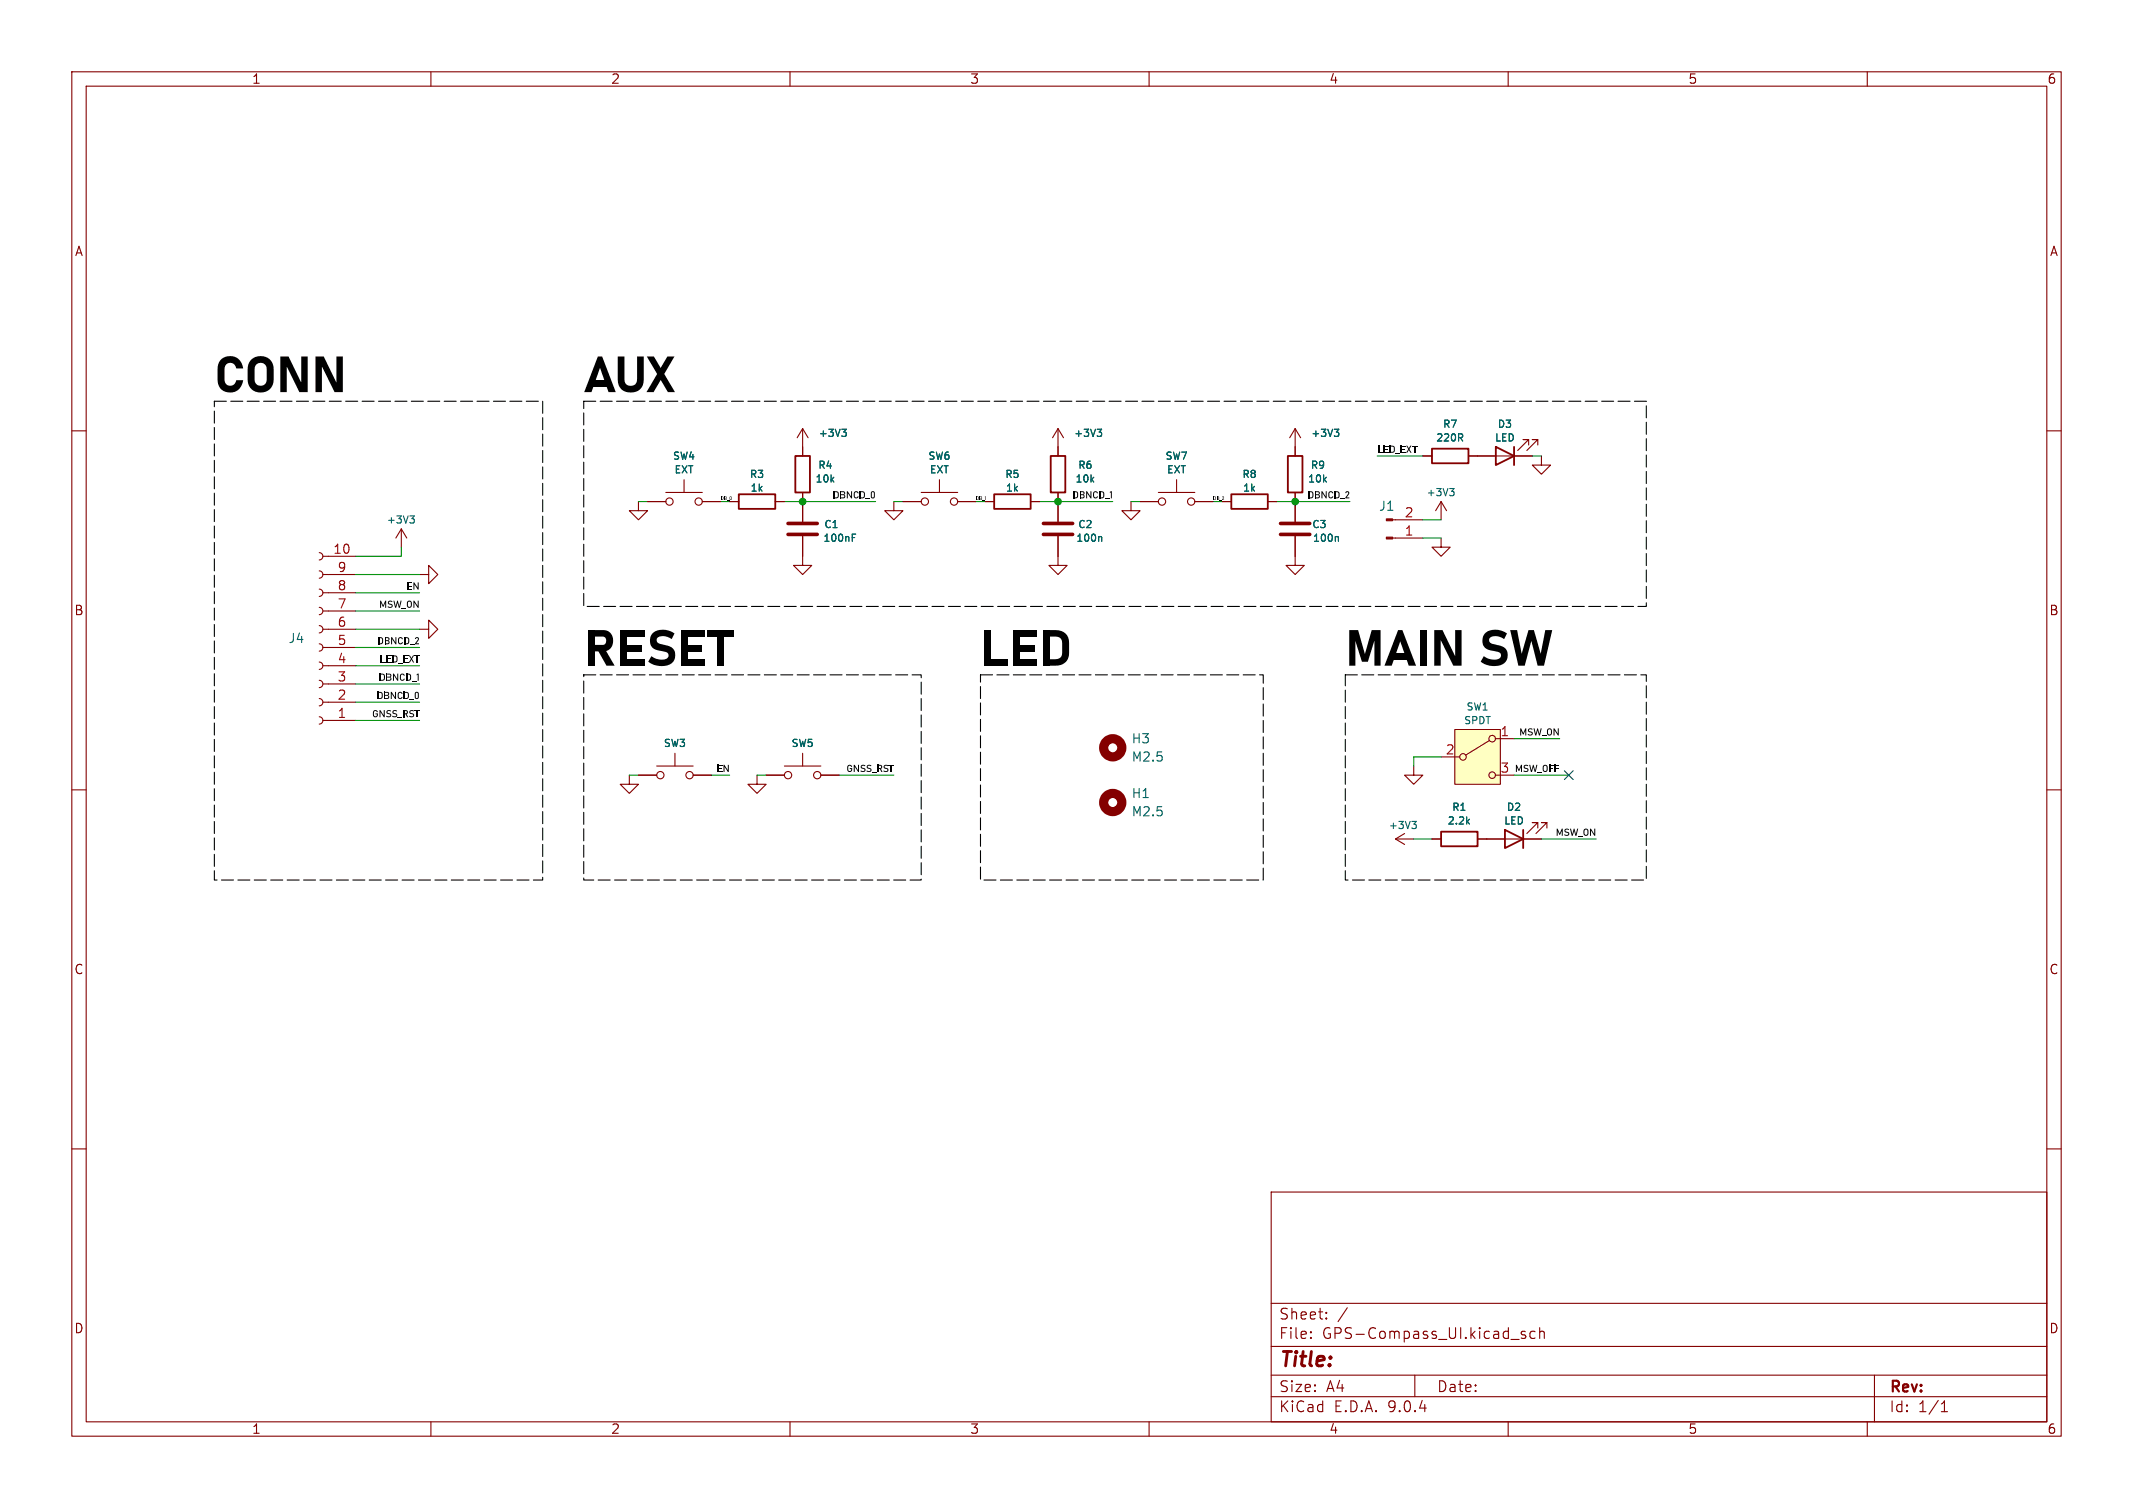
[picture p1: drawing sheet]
<svg xmlns="http://www.w3.org/2000/svg" width="297mm" height="210mm" viewBox="0 0 297 210" stroke-linecap="round" stroke-linejoin="round" font-family="sans-serif">
<g fill="none" stroke="#840000" stroke-width=".15">
<path d="M10 10h277v190h-277zM12 12h273v186h-273zM60 10v2M110 10v2M160 10v2M210 10v2M260 10v2M111.8 59.7v3.8M111.8 59.7l.7 1.3M111.8 59.7l-.8 1.3M147.3 59.7l.8 1.3M147.3 59.7l-.7 1.3"/>
<path d="M147.3 59.7v3.8M180.3 59.7l.8 1.3M180.3 59.7l-.7 1.3M180.3 59.7v3.8M10 60h2M44.4 79.5a.51 .51 0 0 1 .6 .5 .51 .51 0 0 1-.6 .5M44.4 77a.51 .51 0 0 1 .6 .5 .51 .51 0 0 1-.6 .5M45 77.5h4.5M90.2 69.9h2.5M92.7 68.6h5.1M95.2 66.8v1.8M97.8 69.9h2.5"/>
<path d="M101.6 69.9h1.3M107.9 69.9h1.3M111.8 74.7v4h-1.3l1.3 1.3 1.2-1.3h-1.2M111.8 68.6v4M124.5 69.9v1.2h-1.3l1.3 1.3 1.2-1.3h-1.2M125.7 69.9h2.6M128.3 68.6h5M130.8 66.8v1.8M133.3 69.9h2.6M137.2 69.9h1.2M143.5 69.9h1.3M147.3 68.6v1.3"/>
<path d="M157.5 69.9v1.2h-1.3l1.3 1.3 1.2-1.3h-1.2M158.7 69.9h2.6M161.3 68.6h5.1M163.8 66.8v1.8M166.4 69.9h2.5M170.2 69.9h1.2M176.5 69.9h1.3M180.3 74.7v4h-1.2l1.2 1.3 1.3-1.3h-1.3M180.3 68.6v4M193.9 74.9h4.2M193.9 72.4h4.2M200.7 74.9v1.3h-1.3l1.3 1.3 1.2-1.3h-1.2"/>
<path d="M200.7 69.9l.7 1.2M200.7 69.9l-.8 1.2M200.7 69.9v2.5M214.6 63.5v1.3h1.3l-1.3 1.2-1.2-1.2h1.2M285 60h2M44.4 99.8a.51 .51 0 0 1 .6 .5 .51 .51 0 0 1-.6 .5M44.4 97.3a.51 .51 0 0 1 .6 .5 .51 .51 0 0 1-.6 .5M44.4 94.7a.51 .51 0 0 1 .6 .6 .51 .51 0 0 1-.6 .5M44.4 92.2a.51 .51 0 0 1 .6 .5 .51 .51 0 0 1-.6 .5M44.4 89.7a.51 .51 0 0 1 .6 .5 .51 .51 0 0 1-.6 .5M44.4 87.1a.51 .51 0 0 1 .6 .5 .51 .51 0 0 1-.6 .5M44.4 84.6a.51 .51 0 0 1 .6 .5 .51 .51 0 0 1-.6 .5"/>
<path d="M44.4 82a.51 .51 0 0 1 .6 .6 .51 .51 0 0 1-.6 .5M45 97.8h4.5M45 95.3h4.5M45 92.7h4.5M45 90.2h4.5M45 87.6h4.5M45 85.1h4.5M45 82.6h4.5M45 80h4.5M58.4 87.6h1.3v1.3l1.3-1.3-1.3-1.2v1.2M58.4 80h1.3v1.3l1.3-1.3-1.3-1.3v1.3M10 110h2"/>
<path d="M45 100.3h4.5M196.8 106.7v1.3h-1.2l1.2 1.2 1.3-1.2h-1.3M199.4 116.8h1.3M205.7 116.8h8.9M214.1 115.3v-.7h-.7h.7l-1.5 1.5M215.4 115.3v-.7h-.8h.8l-1.5 1.5M285 110h2M10 160h2M177 166h108v32h-108zM285 160h2M60 198v2M110 198v2"/>
<path d="M160 198v2M177 194.5h108M177 191.5h108M177 187.5h108M177 181.5h108M182.5 186.3h.1l-.1 .1M182.5 186.3v.1M182.5 185.5v.1M182.5 185.5h.1l-.1 .1M184.7 183.6v.1M184.7 183.6h-.1l.1 .1M184.7 182.8v.1"/>
<path d="M184.7 182.8h-.1l.1 .1M187.6 182.1l-1.3 2M197 191.5v3M210 198v2M212.4 185.5l-.4-.1-.2 .2 .1 .2 .5 .2 .1 .1-.1 .2-.2 .1-.4-.1M213.7 185.5l-.4-.1-.3 .3v.4l.2 .2 .1 .1 .4-.1M214.4 185.5a.37 .37 0 0 1 .6 .1v.8M214.4 184.9v1.5M260 198v2M261 191.5v6.5M270.3 196.6h.9M270.3 195.5l.4-.4v1.5"/>
<circle cx="93.2" cy="69.9" r=".51"/>
<circle cx="97.3" cy="69.9" r=".51"/>
<circle cx="128.8" cy="69.9" r=".51"/>
<circle cx="132.8" cy="69.9" r=".51"/>
<circle cx="161.8" cy="69.9" r=".51"/>
<circle cx="165.9" cy="69.9" r=".51"/>
</g>
<path d="M102.9 68.8h5v2.1h-5zM110.7 63.5h2.1v5.1h-2.1zM138.4 68.8h5.1v2.1h-5.1zM146.3 63.5h2v5.1h-2zM171.4 68.8h5.1v2.1h-5.1zM179.3 63.5h2.1v5.1h-2.1zM200.7 115.8h5v2.1h-5zM209.5 115.6l2.6 1.2-2.6 1.3zM212.1 115.6v2.5" fill="none" stroke="#840000" stroke-width=".25"/>
<path d="M117.2 59.8h.6l-.3 .4 .3 .1v.3l-.2 .2h-.2M152.8 59.8h.6l-.3 .4 .2 .1 .1 .3-.2 .2h-.3M185.8 59.8h.6l-.3 .4 .3 .1v.3l-.2 .2h-.3M118.7 74.9h.3M118.7 74.4h.4M186.1 74.7l.3 .2v.5M201.9 68h.6l-.4 .4 .3 .1 .1 .3-.2 .2h-.3M204.3 114.4l.3 .4M204.6 114.1l-.4 .4" fill="none" stroke="#006464" stroke-width=".15"/>
<path d="M109.7 74.4h4.1M109.7 72.9h4.1M178.3 74.4h4.1M178.3 72.9h4.1" fill="none" stroke="#840000" stroke-width=".51"/>
<g fill="none" stroke="#840000" stroke-width="1.3">
<circle cx="154.9" cy="104.1" r="1.27"/>
<circle cx="154.9" cy="111.8" r="1.27"/>
</g>
<g fill="#840000" stroke="#840000" stroke-width=".15">
<path d="M193 74.8h.9v.3h-.9z"/>
<path d="M193 72.3h.9v.2h-.9z"/>
</g>
<path d="M202.6 101.6h6.3v7.6h-6.3z" fill="#ffffc2"/>
<g fill="none" stroke="#840000" stroke-width=".15">
<path d="M55.9 73.7l.7 1.2M55.9 73.7l-.8 1.2M55.9 73.7v2.5M88.9 69.9v1.2h-1.3l1.3 1.3 1.3-1.3h-1.3M90.2 69.9h2.5M97.8 69.9h2.5M101.6 69.9h1.3M107.9 69.9h1.3M111.8 62.2v1.3M111.8 68.6v4M111.8 74.7v2.8M125.7 69.9h2.6"/>
<path d="M133.3 69.9h2.6M137.2 69.9h1.2M143.5 69.9h1.3M147.3 74.7v4h-1.3l1.3 1.3 1.3-1.3h-1.3M147.3 62.2v1.3M147.3 68.6v4M158.7 69.9h2.6M166.4 69.9h2.5M170.2 69.9h1.2M176.5 69.9h1.3M180.3 62.2v1.3M180.3 68.6v4"/>
<path d="M180.3 74.7v2.8M198.1 63.5h1.3M204.5 63.5h8.9M212.9 62v-.8h-.8h.8l-1.6 1.5M214.1 62v-.8h-.7h.7l-1.5 1.5M87.6 108v1.2h-1.2l1.2 1.3 1.3-1.3h-1.3M88.9 108h2.5M91.4 106.7h5.1M94 104.9v1.8M96.5 108h2.6M105.4 108v1.2h-1.3l1.3 1.3 1.3-1.3h-1.3M106.7 108h2.5"/>
<path d="M109.2 106.7h5.1M111.8 104.9v1.8M114.3 108h2.5M194.3 116.8l1.3 .8M194.3 116.8h2.5M195.6 116.1l-1.3 .7M199.4 116.8h1.3M200.7 105.4h2.5M202.6 101.6h6.3v7.6h-6.3zM205.7 116.8h3.8M207.4 103.1l-3.3 2.1M208.3 102.9h2.5"/>
<path d="M208.3 108h2.5M212.1 116.8h2.5"/>
<circle cx="91.9" cy="108" r=".51"/>
<circle cx="96" cy="108" r=".51"/>
<circle cx="109.7" cy="108" r=".51"/>
<circle cx="113.8" cy="108" r=".51"/>
<circle cx="203.7" cy="105.4" r=".46"/>
<circle cx="207.8" cy="108" r=".46"/>
<circle cx="207.8" cy="102.9" r=".46"/>
</g>
<g fill="none" stroke="#006464" stroke-width=".15">
<path d="M117.2 59.8h.6l-.3 .4 .3 .1v.3l-.2 .2h-.2M152.8 59.8h.6l-.3 .4 .2 .1 .1 .3-.2 .2h-.3M185.8 59.8h.6l-.3 .4 .3 .1v.3l-.2 .2h-.3M57.1 71.8h.6l-.3 .4 .2 .1 .1 .4-.2 .1h-.3M118.7 74.9h.3M118.7 74.4h.4M153.1 74.7l.3 .2v.5M186.1 74.7l.3 .2v.5M203.3 60.9l.4 .5M203.6 60.5v.3M196.6 114.4h.6l-.3 .4 .3 .1v.3l-.2 .2h-.3M204.3 114.4l.3 .4"/>
<path d="M204.6 114.1l-.4 .4"/>
</g>
<path d="M199.4 62.5h5.1v2h-5.1zM208.3 62.2l2.5 1.3-2.5 1.3zM210.8 62.2v2.6" fill="none" stroke="#840000" stroke-width=".25"/>
<path d="M145.3 74.4h4.1M145.3 72.9h4.1" fill="none" stroke="#840000" stroke-width=".51"/>
<g fill="none" stroke="#009600" stroke-width=".15">
<path d="M55.9 76.2v1.3h-6.4M88.9 69.9h1.3M100.3 69.9h1.3M109.2 69.9h12.7M124.5 69.9h1.2M135.9 69.9h1.3M144.8 69.9h10.1M157.5 69.9h1.2M168.9 69.9h1.3M177.8 69.9h10.2M191.8 63.5h6.3M198.1 74.9h2.6"/>
<path d="M198.1 72.4h2.6M213.4 63.5h1.2M49.5 92.7h8.9M49.5 97.8h8.9M49.5 95.3h8.9M49.5 85.1h8.9M49.5 90.2h8.9M49.5 82.6h8.9M49.5 87.6h8.9M49.5 80h8.9M49.5 100.3h8.9M87.6 108h1.3"/>
<path d="M99.1 108h2.5M105.4 108h1.3M116.8 108h7.7M196.8 116.8h2.6M200.7 105.4h-3.9v1.3M210.8 108h7.6M210.8 102.9h6.4M214.6 116.8h7.6"/>
</g>
<path d="M217.8 107.3l1.2 1.3M219 107.3l-1.2 1.3" fill="none" stroke="#000084" stroke-width=".15"/>
<path d="M29.8 55.9h45.8v66.7h-45.8zM81.3 55.9h147.9v28.6h-147.9zM81.3 94h47v28.6h-47zM136.5 94h39.4v28.6h-39.4zM187.3 94h41.9v28.6h-41.9z" fill="none" stroke="#000" stroke-width=".15" stroke-dasharray="1.7 .6"/>
<g fill="#009600" stroke="#009600" stroke-width=".15">
<circle cx="180.3" cy="69.9" r=".46"/>
<circle cx="147.3" cy="69.9" r=".46"/>
<circle cx="111.8" cy="69.9" r=".46"/>
</g>
<g font-size="7">
<text x="29.8" y="55.5">CONN</text>
<text x="81.3" y="55.5">AUX</text>
<text x="81.3" y="93.6">RESET</text>
<text x="136.5" y="93.6">LED</text>
<text x="187.3" y="93.6">MAINSW</text>
</g>
<text font-size="2.8" fill="#840000" x="178" y="190.9">Title:</text>
<g font-size="2.1" fill="#840000">
<text x="178" y="184">Sheet:</text>
<text x="178" y="186.7">File:</text>
<text x="184.1" y="186.7">GPS-Compass_UI.kicad_sch</text>
<text x="178" y="196.9">KiCad</text>
<text x="178" y="194.1">Size:</text>
<text x="184.7" y="194.1">A4</text>
<text x="185.7" y="196.9">E.D.A.</text>
<text x="193.3" y="196.9">9.0.4</text>
<text x="200" y="194.1">Date:</text>
<text x="263" y="194.3">Rev:</text>
<text x="263" y="196.9">Id:</text>
<text x="267.1" y="196.9">1/1</text>
</g>
<g font-size="1.8" fill="#840000">
<text x="35" y="11.9">1</text>
<text x="85" y="11.9">2</text>
<text x="135" y="11.9">3</text>
<text x="185" y="11.9">4</text>
<text x="235" y="11.9">5</text>
<text x="285" y="11.9">6</text>
<text x="10.3" y="35.9">A</text>
<text x="285.3" y="35.9">A</text>
<text x="10.3" y="85.9">B</text>
<text x="285.3" y="85.9">B</text>
<text x="10.3" y="135.9">C</text>
<text x="285.3" y="135.9">C</text>
<text x="10.3" y="185.9">D</text>
<text x="285.3" y="185.9">D</text>
<text x="35" y="199.9">1</text>
<text x="85" y="199.9">2</text>
<text x="135" y="199.9">3</text>
<text x="185" y="199.9">4</text>
<text x="235" y="199.9">5</text>
<text x="285" y="199.9">6</text>
</g>
<g font-size="1.8" fill="#006464">
<text x="191.9" y="71.3">J1</text>
<text x="40.1" y="89.8">J4</text>
<text x="157.5" y="103.7">H3</text>
<text x="157.5" y="106.3">M2.5</text>
<text x="157.5" y="111.4">H1</text>
<text x="157.5" y="113.9">M2.5</text>
</g>
<g font-size="1.8" fill="#a90000">
<text x="46.3" y="77.2">10</text>
<text x="195.5" y="74.7">1</text>
<text x="195.5" y="72.1">2</text>
<text x="46.9" y="82.3">8</text>
<text x="46.9" y="79.8">9</text>
<text x="46.9" y="89.9">5</text>
<text x="46.9" y="87.4">6</text>
<text x="46.9" y="84.8">7</text>
<text x="46.9" y="95">3</text>
<text x="46.9" y="92.5">4</text>
<text x="46.9" y="100.1">1</text>
<text x="46.9" y="97.5">2</text>
<text x="201.2" y="105.2">2</text>
<text x="208.8" y="102.6">1</text>
<text x="208.8" y="107.7">3</text>
</g>
<g font-size="1.4" fill="#006464">
<text x="200.8" y="59.8">R7</text>
<text x="208.4" y="59.8">D3</text>
<text x="93.6" y="64.2">SW4</text>
<text x="113.8" y="65.5">R4</text>
<text x="113.9" y="61.1">+3V3</text>
<text x="129.2" y="64.2">SW6</text>
<text x="149.5" y="61.1">+3V3</text>
<text x="150" y="65.5">R6</text>
<text x="162.2" y="64.2">SW7</text>
<text x="182.4" y="65.5">R9</text>
<text x="182.5" y="61.1">+3V3</text>
<text x="199.9" y="61.7">220R</text>
<text x="208.1" y="61.7">LED</text>
<text x="93.8" y="66.1">EXT</text>
<text x="104.3" y="66.8">R3</text>
<text x="104.4" y="68.7">1k</text>
<text x="113.4" y="67.4">10k</text>
<text x="129.4" y="66.1">EXT</text>
<text x="139.9" y="66.8">R5</text>
<text x="140" y="68.7">1k</text>
<text x="149.6" y="67.4">10k</text>
<text x="162.4" y="66.1">EXT</text>
<text x="172.9" y="66.8">R8</text>
<text x="173" y="68.7">1k</text>
<text x="182" y="67.4">10k</text>
<text x="198.5" y="69.3">+3V3</text>
<text x="53.8" y="73.1">+3V3</text>
<text x="114.5" y="75.7">100nF</text>
<text x="114.7" y="73.8">C1</text>
<text x="149.8" y="75.7">100n</text>
<text x="150" y="73.8">C2</text>
<text x="182.6" y="73.8">C3</text>
<text x="182.7" y="75.7">100n</text>
<text x="203.8" y="101.1">SPDT</text>
<text x="204.1" y="99.2">SW1</text>
<text x="92.3" y="104.2">SW3</text>
<text x="110.1" y="104.2">SW5</text>
<text x="202.1" y="113.1">R1</text>
<text x="209.7" y="113.1">D2</text>
<text x="193.3" y="115.7">+3V3</text>
<text x="201.5" y="115">2.2k</text>
<text x="209.3" y="115">LED</text>
</g>
<g font-size="1.4">
<text x="191.8" y="63.2">LED_EXT</text>
<text x="116" y="69.6">DBNCD_0</text>
<text x="149.3" y="69.6">DBNCD_1</text>
<text x="182.1" y="69.6">DBNCD_2</text>
<text x="56.6" y="82.3">EN</text>
<text x="52.5" y="89.9">DBNCD_2</text>
<text x="52.8" y="84.8">MSW_ON</text>
<text x="52.8" y="95">DBNCD_1</text>
<text x="52.9" y="92.4">LED_EXT</text>
<text x="51.8" y="100.1">GNSS_RST</text>
<text x="52.5" y="97.5">DBNCD_0</text>
<text x="99.8" y="107.7">EN</text>
<text x="117.9" y="107.7">GNSS_RST</text>
<text x="211" y="107.7">MSW_OFF</text>
<text x="211.6" y="102.6">MSW_ON</text>
<text x="216.6" y="116.6">MSW_ON</text>
</g>
<g font-size=".7">
<text x="100.3" y="69.7">DB_0</text>
<text x="135.9" y="69.7">DB_1</text>
<text x="168.9" y="69.7">DB_2</text>
</g>
</svg>
